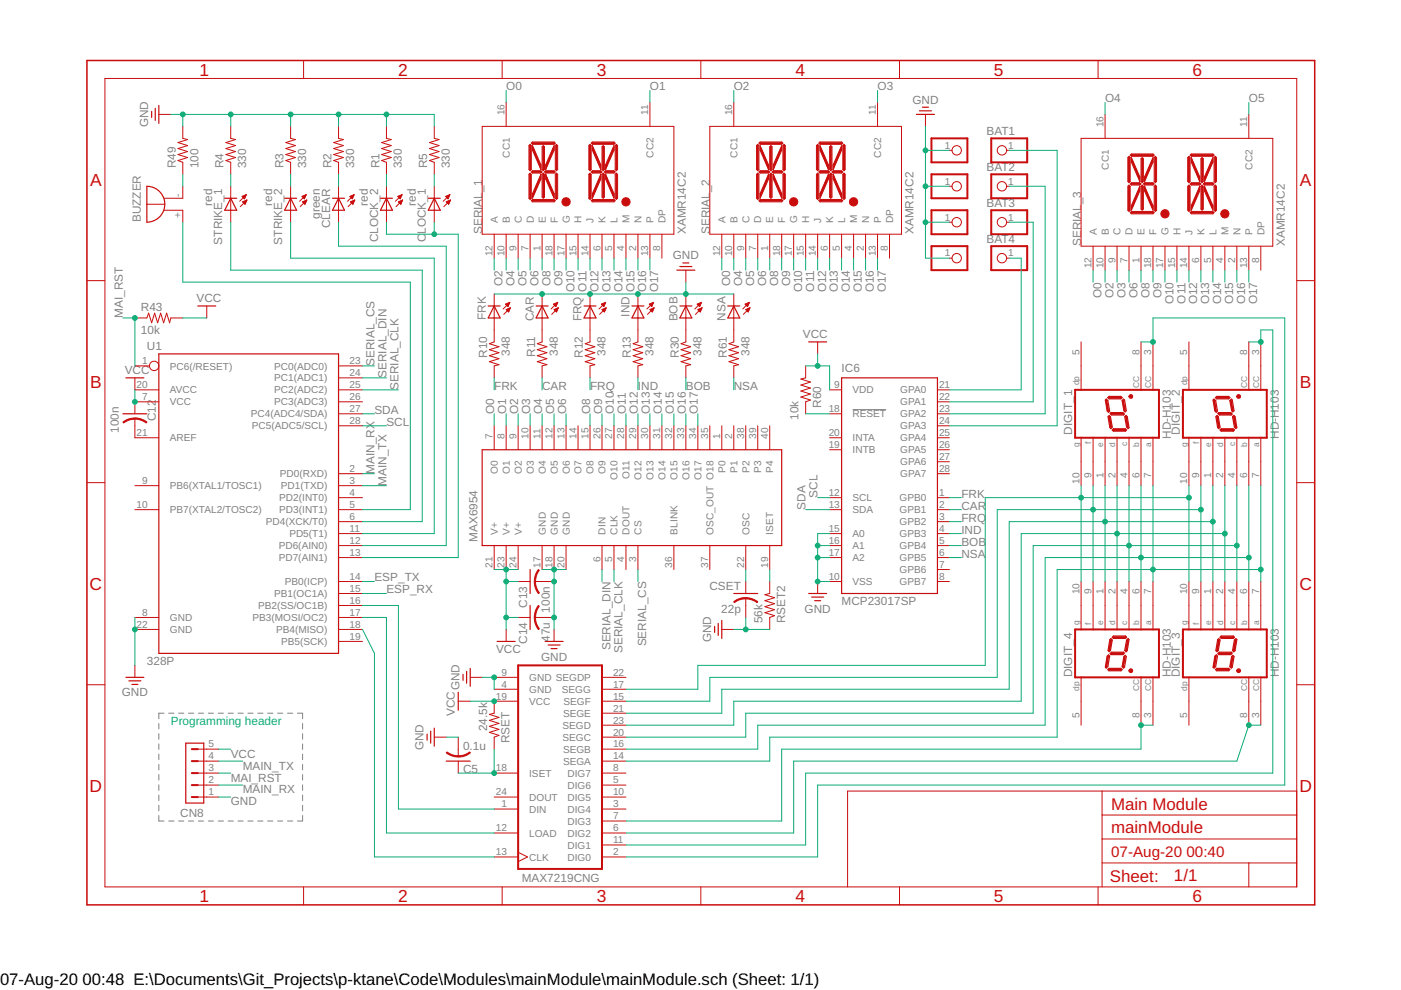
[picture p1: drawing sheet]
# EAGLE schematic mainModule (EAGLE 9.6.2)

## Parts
BAT1  PINHD-1X1  [1X01]
BAT2  PINHD-1X1  [1X01]
BAT3  PINHD-1X1  [1X01]
BAT4  PINHD-1X1  [1X01]
BOB  LED5MM  [LED5MM]
BUZZER  EB2209A  [EB2209A]
C5  0.1u  C-US025-024X044  [C025-024X044]
C12  100n  C-US025-024X044  [C025-024X044]
C13  100n  C-US025-024X044  [C025-024X044]
C14  47u  C-US025-024X044  [C025-024X044]
CAR  LED5MM  [LED5MM]
CLEAR  green  LED5MM  [LED5MM]
CLOCK_1  red  LED5MM  [LED5MM]
CLOCK_2  red  LED5MM  [LED5MM]
CN8  HDR-1X5-SIP-100  [SIP-100-5V]
CSET  22p  C-US025-024X044  [C025-024X044]
DIGIT_1  HD-H103  [HDSP-M]
DIGIT_2  HD-H103  [HDSP-M]
DIGIT_3  HD-H103  [HDSP-M]
DIGIT_4  HD-H103  [HDSP-M]
FRK  LED5MM  [LED5MM]
FRQ  LED5MM  [LED5MM]
IC1  MAX7219CNG  [DIL24-3]
IC6  MCP23017SP  [DIL28-3]
IND  LED5MM  [LED5MM]
JP17  PINHD-1X1  [1X01]
JP18  PINHD-1X1  [1X01]
JP19  PINHD-1X1  [1X01]
JP20  PINHD-1X1  [1X01]
MAX6954  MAX6954  [MAX6954]
NSA  LED5MM  [LED5MM]
R1  330  R-US_0309/12  [0309/12]
R2  330  R-US_0309/12  [0309/12]
R3  330  R-US_0309/12  [0309/12]
R4  330  R-US_0309/12  [0309/12]
R5  330  R-US_0309/12  [0309/12]
R10  348  R-US_0204/7  [0204/7]
R11  348  R-US_0204/7  [0204/7]
R12  348  R-US_0204/7  [0204/7]
R13  348  R-US_0204/7  [0204/7]
R30  348  R-US_0204/7  [0204/7]
R43  10k  R-US_0309/12  [0309/12]
R49  100  R-US_0309/12  [0309/12]
R60  10k  R-US_0204/7  [0204/7]
R61  348  R-US_0204/7  [0204/7]
RSET  24.5k  R-US_0204/7  [0204/7]
RSET2  56k  R-US_0204/7  [0204/7]
SERIAL_1  XAMR14C2  [XAMR14C2]
SERIAL_2  XAMR14C2  [XAMR14C2]
SERIAL_3  XAMR14C2  [XAMR14C2]
STRIKE_1  red  LED5MM  [LED5MM]
STRIKE_2  red  LED5MM  [LED5MM]
U1  328P  ATMEGA328P_PDIP  [DIP28]

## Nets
BAT1: BAT1.1 IC6.24(GPA3)
BOB: IC6.5(GPB4) R30.2
CAR: IC6.2(GPB1) R11.2
ESP_RX: U1.15(PB1(OC1A))
ESP_TX: U1.14(PB0(ICP))
FRK: IC6.1(GPB0) R10.2
FRQ: IC6.3(GPB2) R12.2
GND: BOB.K(C) C5.2 C13.2 C14.2 CAR.K(C) CN8.1 CSET.2 FRK.K(C) FRQ.K(C) IC1.4(GND) IC1.9(GND) IC6.10(VSS) IC6.15(A0) IC6.16(A1) IC6.17(A2) IND.K(C) JP17.1 JP18.1 JP19.1 JP20.1 MAX6954.17(GND) MAX6954.18(GND) MAX6954.20(GND) NSA.K(C) R1.2 R2.2 R3.2 R4.2 R5.2 R49.2 RSET2.1 U1.8(GND) U1.22(GND)
IND: IC6.4(GPB3) R13.2
MAI_RST: CN8.3 R43.1 U1.1(PC6(/RESET))
MAIN_RX: CN8.2 U1.2(PD0(RXD))
MAIN_TX: CN8.4 U1.3(PD1(TXD))
N$1: DIGIT_1.7(A) DIGIT_2.7(A) DIGIT_3.7(A) DIGIT_4.7(A) IC1.14(SEGA)
N$2: DIGIT_1.6(B) DIGIT_2.6(B) DIGIT_3.6(B) DIGIT_4.6(B) IC1.16(SEGB)
N$3: DIGIT_1.4(C) DIGIT_2.4(C) DIGIT_3.4(C) DIGIT_4.4(C) IC1.20(SEGC)
N$4: DIGIT_1.2(D) DIGIT_2.2(D) DIGIT_3.2(D) DIGIT_4.2(D) IC1.23(SEGD)
N$5: DIGIT_1.1(E) DIGIT_2.1(E) DIGIT_3.1(E) DIGIT_4.1(E) IC1.21(SEGE)
N$6: DIGIT_1.9(F) DIGIT_2.9(F) DIGIT_3.9(F) DIGIT_4.9(F) IC1.15(SEGF)
N$7: DIGIT_1.10(G) DIGIT_2.10(G) DIGIT_3.10(G) DIGIT_4.10(G) IC1.17(SEGG)
N$8: CSET.1 MAX6954.22(OSC)
N$9: MAX6954.19(ISET) RSET2.2
N$10: IC1.12(LOAD) U1.17(PB3(MOSI/OC2))
N$11: IC1.1(DIN) U1.16(PB2(SS/OC1B))
N$12: IC1.13(CLK) U1.18(PB4(MISO))
N$13: DIGIT_2.3(CC) DIGIT_2.8(CC) IC1.11(DIG1)
N$14: DIGIT_1.3(CC) DIGIT_1.8(CC) IC1.2(DIG0)
N$15: BUZZER.- R49.1
N$18: DIGIT_3.3(CC) DIGIT_3.8(CC) IC1.6(DIG2)
N$19: DIGIT_4.3(CC) DIGIT_4.8(CC) IC1.7(DIG3)
N$22: R4.1 STRIKE_1.K(C)
N$23: R3.1 STRIKE_2.K(C)
N$24: CLEAR.K(C) R2.1
N$25: CLOCK_2.K(C) R1.1
N$26: CLOCK_1.K(C) R5.1
N$28: STRIKE_1.A U1.6(PD4(XCK/T0))
N$29: STRIKE_2.A U1.11(PD5(T1))
N$30: CLEAR.A U1.12(PD6(AIN0))
N$31: CLOCK_1.A CLOCK_2.A U1.13(PD7(AIN1))
N$73: C5.1 IC1.18(ISET) RSET.1
N$108: IC6.18(!RESET) R60.1
N$115: BUZZER.+ U1.5(PD3(INT1))
N$127: FRK.A R10.1
N$128: BAT2.1 IC6.23(GPA2)
N$140: C12.2 U1.21(AREF)
N$141: BAT3.1 IC6.22(GPA1)
N$142: BAT4.1 IC6.21(GPA0)
N$143: CAR.A R11.1
N$146: FRQ.A R12.1
N$147: IND.A R13.1
N$148: BOB.A R30.1
N$151: NSA.A R61.1
NSA: IC6.6(GPB5) R61.2
O0: MAX6954.7(O0) SERIAL_1.16(CC1) SERIAL_2.12(A) SERIAL_3.12(A)
O1: MAX6954.8(O1) SERIAL_1.11(CC2)
O2: MAX6954.9(O2) SERIAL_1.12(A) SERIAL_2.16(CC1) SERIAL_3.10(B)
O3: MAX6954.10(O3) SERIAL_2.11(CC2) SERIAL_3.9(C)
O4: MAX6954.11(O4) SERIAL_1.10(B) SERIAL_2.10(B) SERIAL_3.16(CC1)
O5: MAX6954.12(O5) SERIAL_1.9(C) SERIAL_2.9(C) SERIAL_3.11(CC2)
O6: MAX6954.13(O6) SERIAL_1.7(D) SERIAL_2.7(D) SERIAL_3.7(D)
O8: MAX6954.15(O8) SERIAL_1.1(E) SERIAL_2.1(E) SERIAL_3.1(E)
O9: MAX6954.26(O9) SERIAL_1.18(F) SERIAL_2.18(F) SERIAL_3.18(F)
O10: MAX6954.27(O10) SERIAL_1.17(G) SERIAL_2.17(G) SERIAL_3.17(G)
O11: MAX6954.28(O11) SERIAL_1.15(H) SERIAL_2.15(H) SERIAL_3.15(H)
O12: MAX6954.29(O12) SERIAL_1.14(J) SERIAL_2.14(J) SERIAL_3.14(J)
O13: MAX6954.30(O13) SERIAL_1.6(K) SERIAL_2.6(K) SERIAL_3.6(K)
O14: MAX6954.31(O14) SERIAL_1.5(L) SERIAL_2.5(L) SERIAL_3.5(L)
O15: MAX6954.32(O15) SERIAL_1.4(M) SERIAL_2.4(M) SERIAL_3.4(M)
O16: MAX6954.33(O16) SERIAL_1.2(N) SERIAL_2.2(N) SERIAL_3.2(N)
O17: MAX6954.34(O17) SERIAL_1.13(P) SERIAL_2.13(P) SERIAL_3.13(P)
SCL: IC6.12(SCL) U1.28(PC5(ADC5/SCL))
SDA: IC6.13(SDA) U1.27(PC4(ADC4/SDA))
SERIAL_CLK: MAX6954.5(CLK) U1.25(PC2(ADC2))
SERIAL_CS: MAX6954.3(CS) U1.23(PC0(ADC0))
SERIAL_DIN: MAX6954.6(DIN) U1.24(PC1(ADC1))
VCC: C12.1 C13.1 C14.1 CN8.5 IC1.19(VCC) IC6.9(VDD) MAX6954.21(V+) MAX6954.23(V+) MAX6954.24(V+) R43.2 R60.2 RSET.2 U1.7(VCC) U1.20(AVCC)
Unconnected: DIGIT_1.5(DP) DIGIT_2.5(DP) DIGIT_3.5(DP) DIGIT_4.5(DP) IC1.3(DIG4) IC1.5(DIG6) IC1.8(DIG7) IC1.10(DIG5) IC1.22(SEGDP) IC1.24(DOUT) IC6.7(GPB6) IC6.8(GPB7) IC6.19(INTB) IC6.20(INTA) IC6.25(GPA4) IC6.26(GPA5) IC6.27(GPA6) IC6.28(GPA7) MAX6954.1(P0) MAX6954.2(P1) MAX6954.4(DOUT) MAX6954.14(O7) MAX6954.35(O18) MAX6954.36(BLINK) MAX6954.37(OSC_OUT) MAX6954.38(P2) MAX6954.39(P3) MAX6954.40(P4) SERIAL_1.8(DP) SERIAL_2.8(DP) SERIAL_3.8(DP) U1.4(PD2(INT0)) U1.9(PB6(XTAL1/TOSC1)) U1.10(PB7(XTAL2/TOSC2)) U1.19(PB5(SCK)) U1.26(PC3(ADC3))

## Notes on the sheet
- Programming header
- Main Module

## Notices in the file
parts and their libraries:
SparkFun-IC-Microcontroller: Licensing: Creative Commons ShareAlike 4.0 International - https://creativecommons.org/licenses/by-sa/4.0
m-pad-2.1: License : GNU General Public License version 2 (see bottom)
con-hdrs40: Copyright (C) 2004, Bob Starr (bobstarr@mindspring.com)
